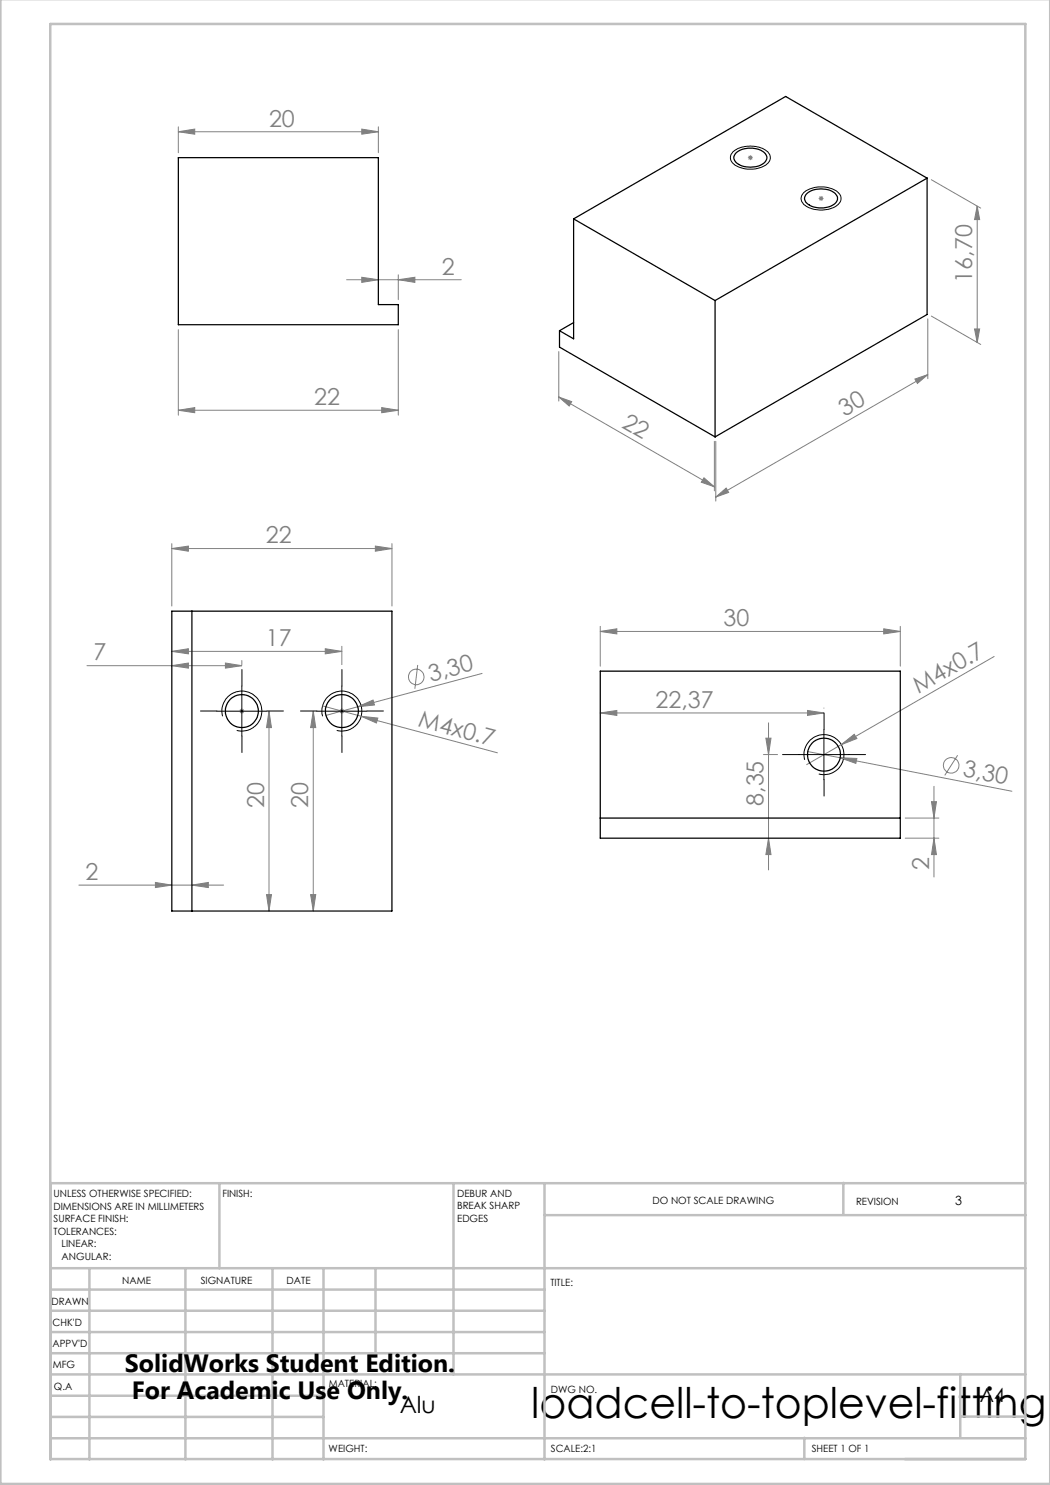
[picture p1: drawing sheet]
<svg xmlns="http://www.w3.org/2000/svg" width="210mm" height="297mm" viewBox="0 0 210 297" stroke-linecap="round" stroke-linejoin="round" font-family="sans-serif">
<g fill="none" stroke="#808080" stroke-width=".2">
<path d="M35.7 26.3l3.2-.5v1zM35.7 25.4v5.1M35.7 26.3h40M72.4 25.8l3.3 .5-3.3 .5zM75.7 25.4v5.1M149.6 31.5h1M149.7 31.2l.7 .7M150.1 31v1M150.4 31.2l-.7 .7M163.7 39.7h1M163.9 39.3l.7 .7M164.2 39.2v1"/>
<path d="M164.6 39.3l-.7 .7M186.3 35.9l9.8 5.7M69.3 55.9h23M72.4 55.5l3.3 .4-3.3 .6zM79.7 55.9l3.3-.4v1zM79.7 55v4.9M195.4 41.2l.5 2.7h-1zM195.4 41.2v27.3M35.7 65.9v17.1M79.7 65.9v17.1M111.8 79.4l2.5 .9-.5 .9zM111.8 70.3v9.9"/>
<path d="M111.8 79.4l31.1 18M183 75.8l2.6-.9-2.1 1.8zM185.6 63.8v11.9M185.6 74.9l-42.4 24.5M186.3 63.2l9.8 5.7M194.9 65.8h1l-.5 2.7zM35.7 82.1l3.2-.6v1zM35.7 82.1h44M76.3 81.5l3.4 .6-3.4 .4zM140.8 95.6l2.1 1.8-2.6-1zM142.9 88.3v9.9M143.2 99.4l2-1.8 .5 .9z"/>
<path d="M143.2 88.3v11.9M34.4 109.7l3.3-.5v1zM34.4 108.7v12.5M34.4 109.7h44M75.1 109.2l3.3 .5-3.3 .5zM78.4 108.7v12.5M17.4 133.1h31M34.4 133.1l3.3-.5v1zM34.4 130.3l3.3-.6v1.1zM34.4 130.3h34M45.1 132.6l3.3 .5-3.3 .5zM48.4 132.1v.8"/>
<path d="M65.1 129.7l3.3 .6-3.3 .5zM68.4 129.3v3.6M83.5 133l-.5 4.8M96.4 134.7l-24.9 6.7M120.1 126.3l3.3-.5v1zM120.1 125.3v7.9M120.1 126.3h60M176.7 125.8l3.4 .5-3.4 .5zM180.1 125.3v7.9M198.8 131.3l-37.5 21.6M47.9 142.2h1M48 141.9l.7 .7"/>
<path d="M48.4 141.7v1M48.7 141.9l-.7 .7M53.8 142.2l.5 3.3h-1zM53.8 142.2v40M62.7 142.2l.4 3.3h-1zM62.7 142.2v40M64.5 141.2l7.7 2.1M67.9 142.2h1M68 141.9l.7 .7M68.4 141.7v1M68.7 141.9l-.7 .7M71.5 141.4l3.1-1.4 .3 1z"/>
<path d="M71.5 141.4l-6.3 1.7M72.2 143.3l3.4 .3-.3 1zM72.2 143.3l27.3 7.3M120.1 142.6l3.3-.5v1zM120.1 142.6h44.7M152.7 150.9h2.8M153.2 147.6h1l-.5 3.3zM153.7 144.6v29.4M161.5 142.1l3.3 .5-3.3 .5zM161.5 150.3l6.5 1.2M164.8 141.6h.1M168 151.5l3.4 .2-.2 1z"/>
<path d="M168 151.5l34.4 6.8M168.2 148.9l2.7-2 .5 .8zM186.8 157.3v18.1M191.5 151.1l-2.6 4M15.8 177h28.9M31.1 176.5l3.3 .5-3.3 .5zM38.4 177l3.3-.5v1zM53.3 178.9h1l-.5 3.3zM62.1 178.9h1l-.4 3.3zM153.7 167.6l.5 3.3h-1zM181 163.6h6.8M181 167.6h6.8"/>
<path d="M186.3 160.3h1l-.5 3.3zM186.8 167.6l.5 3.3h-1z"/>
<circle cx="83.2" cy="135.4" r="1.55"/>
<circle cx="190.2" cy="153.1" r="1.56"/>
</g>
<path d="M146.5 30.4a5.6 5.6 0 0 1 7.2 .2 1.65 1.65 0 0 1-.8 2.6 5.7 5.7 0 0 1-6.5-.7 1.54 1.54 0 0 1 .1-2.1zM160.7 38.6a5.7 5.7 0 0 1 7 0 1.66 1.66 0 0 1-.7 2.7 6 6 0 0 1-6.3-.5 1.5 1.5 0 0 1 0-2.2zM48.4 137.2v10M68.4 137.2v10M43.4 142.2h10M44.5 143.3a4 4 0 0 1 3.5-5.1 4 4 0 0 1 4.4 4.4 4 4 0 0 1-5.1 3.5M63.4 142.2h10M64.5 143.3a4 4 0 0 1 3.5-5.1 4 4 0 0 1 4.4 4.4 4 4 0 0 1-5.1 3.5M159.8 150.9h10M160.9 152a4 4 0 0 1 3.5-5 4 4 0 0 1 4.4 4.3 4 4 0 0 1-5 3.5M164.8 145.9v10" fill="none" stroke="#000" stroke-width=".2"/>
<g fill="none" stroke="#c0c0c0" stroke-width=".5">
<path d="M.1 -.1v296.9h209.9v-296.9M10.1 4.8h195v287h-195zM43.9 236.6v17M90.7 236.6v38.3M108.9 236.6v55.3M168.7 236.6v6.3M205.1 236.6h-195v55.3M10.1 253.6h195M10.1 257.9h98.8M17.9 253.6v38.3M37.1 253.6v38.3M54.5 253.6v38.3"/>
<path d="M64.7 253.6v38.3M75.1 253.6v17M108.9 243h96.2M10.1 270.6h98.8M10.1 266.4h98.8M10.1 262.1h98.8M10.1 279.1h54.6M10.1 274.9h195M192.1 274.8v12.7M10.1 287.7h195M10.1 283.4h54.6M160.9 287.5v4.3"/>
<path d="M192.1 283.3h13"/>
</g>
<path d="M48.4 137.2v-3.3M68.4 137.2v-3.3M43.4 142.2h-3.3M48.4 147.2v3.3M53.4 142.2h3.3M63.4 142.2h-3.3M68.4 147.2v3.3M73.4 142.2h3.3M159.8 150.9h-3.3M164.8 145.9v-3.3M164.8 155.9v3.3M169.8 150.9h3.3" fill="none" stroke="#000" stroke-width=".2" stroke-dasharray="15.2 1.3 1.3 1.3"/>
<g fill="#808080">
<path d="M71.5 141.4l3.1-1.4 .3 1z"/>
<path d="M168.2 148.9l2.7-2 .5 .8z"/>
<path d="M72.2 143.3l3.4 .3-.3 1z"/>
<path d="M168 151.5l3.4 .2-.2 1z"/>
<path d="M140.8 95.6l2.1 1.8-2.6-1zM111.8 79.4l2.5 .9-.5 .9z"/>
<path d="M79.7 55.9l3.3-.4v1zM72.4 55.5l3.3 .4-3.3 .6zM75.1 109.2l3.3 .5-3.3 .5zM34.4 109.7l3.3-.5v1zM45.1 132.6l3.3 .5-3.3 .5zM34.4 133.1l3.3-.5v1zM65.1 129.7l3.3 .6-3.3 .5zM34.4 130.3l3.3-.6v1.1z"/>
<path d="M35.7 26.3l3.2-.5v1zM72.4 25.8l3.3 .5-3.3 .5zM35.7 82.1l3.2-.6v1zM76.3 81.5l3.4 .6-3.4 .4zM31.1 176.5l3.3 .5-3.3 .5zM38.4 177l3.3-.5v1zM120.1 126.3l3.3-.5v1zM176.7 125.8l3.4 .5-3.4 .5z"/>
<path d="M143.2 99.4l2-1.8 .5 .9zM183 75.8l2.6-.9-2.1 1.8z"/>
<path d="M153.7 167.6l.5 3.3h-1zM153.2 147.6h1l-.5 3.3z"/>
<path d="M194.9 65.8h1l-.5 2.7zM195.4 41.2l.5 2.7h-1z"/>
<path d="M53.8 142.2l.5 3.3h-1zM53.3 178.9h1l-.5 3.3zM62.7 142.2l.4 3.3h-1zM62.1 178.9h1l-.4 3.3zM186.3 160.3h1l-.5 3.3zM186.8 167.6l.5 3.3h-1z"/>
<path d="M120.1 142.6l3.3-.5v1zM161.5 142.1l3.3 .5-3.3 .5z"/>
</g>
<g fill="none" stroke="#000" stroke-width=".25">
<path d="M35.7 31.5h40v29.4h4v4h-44zM147.2 30.6a4.6 4.6 0 0 1 5.9 .2 1.51 1.51 0 0 1-1 2.3 4.7 4.7 0 0 1-5.1-.8l-.2-.8zM161.4 38.7a4.6 4.6 0 0 1 5.9 .3 1.49 1.49 0 0 1-1.1 2.2 4.8 4.8 0 0 1-5.1-.8l-.2-.7zM185.4 35.6v27.3l-42.4 24.5M185.4 35.6l-42.4 24.5M185.4 35.6l-28.3-16.3-42.4 24.5M114.7 43.8l28.3 16.3M114.7 43.8v24l-2.8-1.7M111.9 66.1v3.3l31.1 18M114.7 64.5l-2.8 1.6M143 60.1v27.3M34.4 122.2h44v60h-44z"/>
<path d="M38.4 122.2v60M120.1 134.2h60v33.4h-60zM120.1 163.6h60"/>
<circle cx="48.4" cy="142.2" r="3.3"/>
<circle cx="68.4" cy="142.2" r="3.3"/>
<circle cx="164.8" cy="150.9" r="3.3"/>
</g>
<text font-size="8.5" x="106.3" y="283.5">loadcell-to-toplevel-fitting</text>
<g font-size="5">
<text x="25" y="274.4">SolidWorks Student Edition.</text>
<text x="26.4" y="279.9">For Academic Use Only.</text>
</g>
<g font-size="4.7" fill="#808080">
<text x="53.8" y="25.3">20</text>
<text x="88.4" y="54.9">2</text>
<text x="194.4" y="56.5" transform="rotate(-90 194.4 56.5)">16,70</text>
<text x="62.8" y="81">22</text>
<text x="168.9" y="83.4" transform="rotate(-30 168.9 83.4)">30</text>
<text x="124.1" y="85.4" transform="rotate(30 124.1 85.4)">22</text>
<text x="53.2" y="108.7">22</text>
<text x="144.7" y="125.2">30</text>
<text x="53.2" y="129.2">17</text>
<text x="18.7" y="132.1">7</text>
<text x="86.2" y="136.4" transform="rotate(-15 86.2 136.4)">3,30</text>
<text x="131.1" y="141.6">22,37</text>
<text x="183.7" y="138.8" transform="rotate(-30 183.7 138.8)">M4x0.7</text>
<text x="83.5" y="145.2" transform="rotate(15 83.5 145.2)">M4x0.7</text>
<text x="192.4" y="155.2" transform="rotate(11 192.4 155.2)">3,30</text>
<text x="52.8" y="161.6" transform="rotate(-90 52.8 161.6)">20</text>
<text x="61.6" y="161.6" transform="rotate(-90 61.6 161.6)">20</text>
<text x="152.7" y="161.2" transform="rotate(-90 152.7 161.2)">8,35</text>
<text x="17.1" y="176">2</text>
<text x="185.8" y="174.1" transform="rotate(-90 185.8 174.1)">2</text>
</g>
<text font-size="4.7" x="79.9" y="282.6">Alu</text>
<text font-size="3.9" x="196" y="280.4">A4</text>
<text font-size="2.5" x="191.1" y="240.9">3</text>
<g font-size="2">
<text x="10.7" y="239.5">UNLESS OTHERWISE SPECIFIED:</text>
<text x="44.5" y="239.5">FINISH:</text>
<text x="91.4" y="239.4">DEBUR AND</text>
<text x="10.7" y="242">DIMENSIONS ARE IN MILLIMETERS</text>
<text x="10.7" y="244.5">SURFACE FINISH:</text>
<text x="91.4" y="241.9">BREAK SHARP</text>
<text x="91.4" y="244.4">EDGES</text>
<text x="130.5" y="240.8">DO NOT SCALE DRAWING</text>
<text x="171.2" y="241">REVISION</text>
<text x="10.7" y="247">TOLERANCES:</text>
<text x="12.3" y="249.5">LINEAR:</text>
<text x="12.3" y="252">ANGULAR:</text>
<text x="24.4" y="256.9">NAME</text>
<text x="40.1" y="256.8">SIGNATURE</text>
<text x="57.3" y="256.8">DATE</text>
<text x="110.1" y="257.1">TITLE:</text>
<text x="10.3" y="260.9">DRAWN</text>
<text x="10.5" y="269.3">APPV'D</text>
<text x="10.5" y="265.2">CHK'D</text>
<text x="10.6" y="273.6">MFG</text>
<text x="10.8" y="278">Q.A</text>
<text x="65.8" y="277.4">MATERIAL:</text>
<text x="110.2" y="278.5">DWG NO.</text>
<text x="65.7" y="290.4">WEIGHT:</text>
<text x="110.2" y="290.5">SCALE:2:1</text>
<text x="162.4" y="290.4">SHEET 1 OF 1</text>
</g>
</svg>
